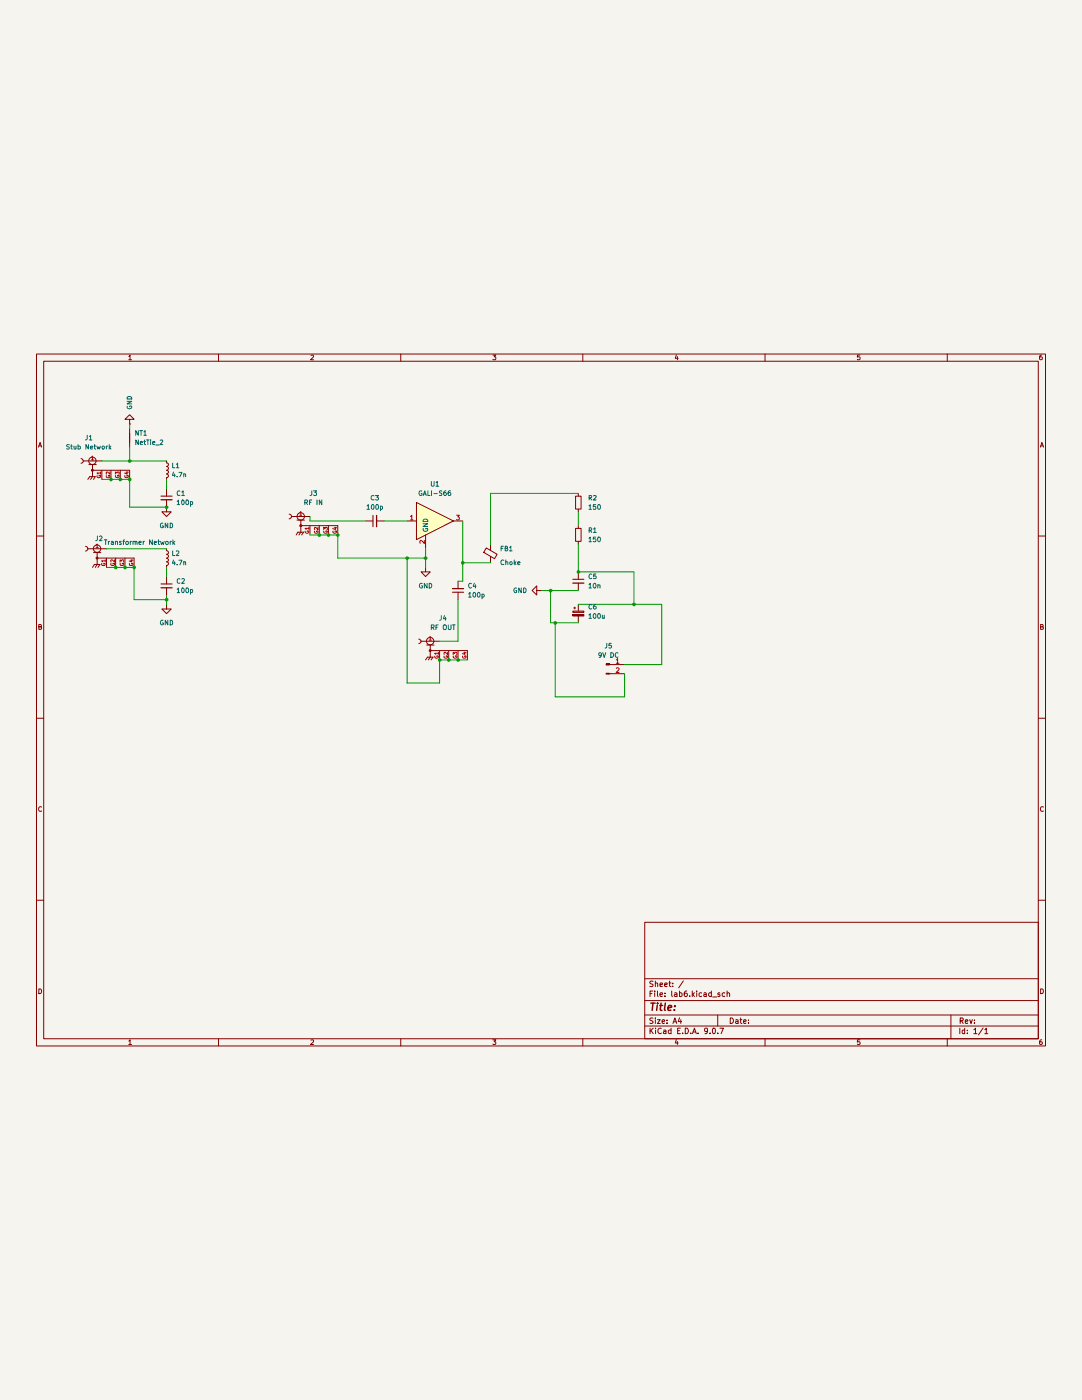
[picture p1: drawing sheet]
(kicad_sch
 (version 20250114)
 (generator "eeschema")
 (generator_version "9.0")
 (paper "A4")
 (lib_symbols
  (symbol "Connector:Conn_01x02_Pin"
   (pin_names
    (offset 1.016) (hide yes)) (exclude_from_sim no) (in_bom yes) (on_board yes)
   (property "Reference" "J" (at 0 2.54 0) (effects (font (size 1.27 1.27))))
   (property "Value" "Conn_01x02_Pin" (at 0 -5.08 0) (effects (font (size 1.27 1.27))))
   (property "Footprint" "" (at 0 0 0) (effects (font (size 1.27 1.27)) (hide yes)))
   (property "Datasheet" "~" (at 0 0 0) (effects (font (size 1.27 1.27)) (hide yes)))
   (property "Description" "Generic connector, single row, 01x02, script generated" (at 0 0 0) (effects (font (size 1.27 1.27)) (hide yes)))
   (property "ki_locked" "" (at 0 0 0) (effects (font (size 1.27 1.27))))
   (symbol "Conn_01x02_Pin_1_1"
    (rectangle (start 0.8636 0.127) (end 0 -0.127) (stroke (width 0.1524) (type default)) (fill (type outline)))
    (rectangle (start 0.8636 -2.413) (end 0 -2.667) (stroke (width 0.1524) (type default)) (fill (type outline)))
    (polyline (pts (xy 1.27 0) (xy 0.8636 0)) (stroke (width 0.1524) (type default)) (fill (type none)))
    (polyline (pts (xy 1.27 -2.54) (xy 0.8636 -2.54)) (stroke (width 0.1524) (type default)) (fill (type none)))
    (pin passive line (at 5.08 0 180) (length 3.81) (name "Pin_1" (effects (font (size 1.27 1.27)))) (number "1" (effects (font (size 1.27 1.27)))))
    (pin passive line (at 5.08 -2.54 180) (length 3.81) (name "Pin_2" (effects (font (size 1.27 1.27)))) (number "2" (effects (font (size 1.27 1.27))))))
   (embedded_fonts no))
  (symbol "Device:C_Polarized_Small"
   (pin_numbers (hide yes))
   (pin_names
    (offset 0.254) (hide yes)) (exclude_from_sim no) (in_bom yes) (on_board yes)
   (property "Reference" "C" (at 0.254 1.778 0) (effects (font (size 1.27 1.27)) (justify left)))
   (property "Value" "C_Polarized_Small" (at 0.254 -2.032 0) (effects (font (size 1.27 1.27)) (justify left)))
   (property "Footprint" "" (at 0 0 0) (effects (font (size 1.27 1.27)) (hide yes)))
   (property "Datasheet" "~" (at 0 0 0) (effects (font (size 1.27 1.27)) (hide yes)))
   (property "Description" "Polarized capacitor, small symbol" (at 0 0 0) (effects (font (size 1.27 1.27)) (hide yes)))
   (symbol "C_Polarized_Small_0_1"
    (rectangle (start -1.524 0.6858) (end 1.524 0.3048) (stroke (width 0) (type default)) (fill (type none)))
    (rectangle (start -1.524 -0.3048) (end 1.524 -0.6858) (stroke (width 0) (type default)) (fill (type outline)))
    (polyline (pts (xy -1.27 1.524) (xy -0.762 1.524)) (stroke (width 0) (type default)) (fill (type none)))
    (polyline (pts (xy -1.016 1.27) (xy -1.016 1.778)) (stroke (width 0) (type default)) (fill (type none))))
   (symbol "C_Polarized_Small_1_1"
    (pin passive line (at 0 2.54 270) (length 1.8542) (name "~" (effects (font (size 1.27 1.27)))) (number "1" (effects (font (size 1.27 1.27)))))
    (pin passive line (at 0 -2.54 90) (length 1.8542) (name "~" (effects (font (size 1.27 1.27)))) (number "2" (effects (font (size 1.27 1.27))))))
   (embedded_fonts no))
  (symbol "Device:C_Small"
   (pin_numbers (hide yes))
   (pin_names
    (offset 0.254) (hide yes)) (exclude_from_sim no) (in_bom yes) (on_board yes)
   (property "Reference" "C" (at 0.254 1.778 0) (effects (font (size 1.27 1.27)) (justify left)))
   (property "Value" "C_Small" (at 0.254 -2.032 0) (effects (font (size 1.27 1.27)) (justify left)))
   (property "Footprint" "" (at 0 0 0) (effects (font (size 1.27 1.27)) (hide yes)))
   (property "Datasheet" "~" (at 0 0 0) (effects (font (size 1.27 1.27)) (hide yes)))
   (property "Description" "Unpolarized capacitor, small symbol" (at 0 0 0) (effects (font (size 1.27 1.27)) (hide yes)))
   (symbol "C_Small_0_1"
    (polyline (pts (xy -1.524 0.508) (xy 1.524 0.508)) (stroke (width 0.3048) (type default)) (fill (type none)))
    (polyline (pts (xy -1.524 -0.508) (xy 1.524 -0.508)) (stroke (width 0.3302) (type default)) (fill (type none))))
   (symbol "C_Small_1_1"
    (pin passive line (at 0 2.54 270) (length 2.032) (name "~" (effects (font (size 1.27 1.27)))) (number "1" (effects (font (size 1.27 1.27)))))
    (pin passive line (at 0 -2.54 90) (length 2.032) (name "~" (effects (font (size 1.27 1.27)))) (number "2" (effects (font (size 1.27 1.27))))))
   (embedded_fonts no))
  (symbol "Device:FerriteBead_Small"
   (pin_numbers (hide yes))
   (pin_names
    (offset 0)) (exclude_from_sim no) (in_bom yes) (on_board yes)
   (property "Reference" "FB" (at 1.905 1.27 0) (effects (font (size 1.27 1.27)) (justify left)))
   (property "Value" "FerriteBead_Small" (at 1.905 -1.27 0) (effects (font (size 1.27 1.27)) (justify left)))
   (property "Footprint" "" (at -1.778 0 90) (effects (font (size 1.27 1.27)) (hide yes)))
   (property "Datasheet" "~" (at 0 0 0) (effects (font (size 1.27 1.27)) (hide yes)))
   (property "Description" "Ferrite bead, small symbol" (at 0 0 0) (effects (font (size 1.27 1.27)) (hide yes)))
   (symbol "FerriteBead_Small_0_1"
    (polyline (pts (xy -1.8288 0.2794) (xy -1.1176 1.4986) (xy 1.8288 -0.2032) (xy 1.1176 -1.4224) (xy -1.8288 0.2794)) (stroke (width 0) (type default)) (fill (type none)))
    (polyline (pts (xy 0 0.889) (xy 0 1.2954)) (stroke (width 0) (type default)) (fill (type none)))
    (polyline (pts (xy 0 -1.27) (xy 0 -0.7874)) (stroke (width 0) (type default)) (fill (type none))))
   (symbol "FerriteBead_Small_1_1"
    (pin passive line (at 0 2.54 270) (length 1.27) (name "~" (effects (font (size 1.27 1.27)))) (number "1" (effects (font (size 1.27 1.27)))))
    (pin passive line (at 0 -2.54 90) (length 1.27) (name "~" (effects (font (size 1.27 1.27)))) (number "2" (effects (font (size 1.27 1.27))))))
   (embedded_fonts no))
  (symbol "Device:L_Small"
   (pin_numbers (hide yes))
   (pin_names
    (offset 0.254) (hide yes)) (exclude_from_sim no) (in_bom yes) (on_board yes)
   (property "Reference" "L" (at 0.762 1.016 0) (effects (font (size 1.27 1.27)) (justify left)))
   (property "Value" "L_Small" (at 0.762 -1.016 0) (effects (font (size 1.27 1.27)) (justify left)))
   (property "Footprint" "" (at 0 0 0) (effects (font (size 1.27 1.27)) (hide yes)))
   (property "Datasheet" "~" (at 0 0 0) (effects (font (size 1.27 1.27)) (hide yes)))
   (property "Description" "Inductor, small symbol" (at 0 0 0) (effects (font (size 1.27 1.27)) (hide yes)))
   (symbol "L_Small_0_1"
    (arc (start 0 2.032) (mid 0.5058 1.524) (end 0 1.016) (stroke (width 0) (type default)) (fill (type none)))
    (arc (start 0 1.016) (mid 0.5058 0.508) (end 0 0) (stroke (width 0) (type default)) (fill (type none)))
    (arc (start 0 0) (mid 0.5058 -0.508) (end 0 -1.016) (stroke (width 0) (type default)) (fill (type none)))
    (arc (start 0 -1.016) (mid 0.5058 -1.524) (end 0 -2.032) (stroke (width 0) (type default)) (fill (type none))))
   (symbol "L_Small_1_1"
    (pin passive line (at 0 2.54 270) (length 0.508) (name "~" (effects (font (size 1.27 1.27)))) (number "1" (effects (font (size 1.27 1.27)))))
    (pin passive line (at 0 -2.54 90) (length 0.508) (name "~" (effects (font (size 1.27 1.27)))) (number "2" (effects (font (size 1.27 1.27))))))
   (embedded_fonts no))
  (symbol "Device:NetTie_2"
   (pin_numbers (hide yes))
   (pin_names
    (offset 0) (hide yes)) (exclude_from_sim no) (in_bom no) (on_board yes)
   (property "Reference" "NT" (at 0 1.27 0) (effects (font (size 1.27 1.27))))
   (property "Value" "NetTie_2" (at 0 -1.27 0) (effects (font (size 1.27 1.27))))
   (property "Footprint" "" (at 0 0 0) (effects (font (size 1.27 1.27)) (hide yes)))
   (property "Datasheet" "~" (at 0 0 0) (effects (font (size 1.27 1.27)) (hide yes)))
   (property "Description" "Net tie, 2 pins" (at 0 0 0) (effects (font (size 1.27 1.27)) (hide yes)))
   (symbol "NetTie_2_0_1"
    (polyline (pts (xy -1.27 0) (xy 1.27 0)) (stroke (width 0.254) (type default)) (fill (type none))))
   (symbol "NetTie_2_1_1"
    (pin passive line (at -2.54 0 0) (length 2.54) (name "1" (effects (font (size 1.27 1.27)))) (number "1" (effects (font (size 1.27 1.27)))))
    (pin passive line (at 2.54 0 180) (length 2.54) (name "2" (effects (font (size 1.27 1.27)))) (number "2" (effects (font (size 1.27 1.27))))))
   (embedded_fonts no))
  (symbol "Device:R_Small"
   (pin_numbers (hide yes))
   (pin_names
    (offset 0.254) (hide yes)) (exclude_from_sim no) (in_bom yes) (on_board yes)
   (property "Reference" "R" (at 0.762 0.508 0) (effects (font (size 1.27 1.27)) (justify left)))
   (property "Value" "R_Small" (at 0.762 -1.016 0) (effects (font (size 1.27 1.27)) (justify left)))
   (property "Footprint" "" (at 0 0 0) (effects (font (size 1.27 1.27)) (hide yes)))
   (property "Datasheet" "~" (at 0 0 0) (effects (font (size 1.27 1.27)) (hide yes)))
   (property "Description" "Resistor, small symbol" (at 0 0 0) (effects (font (size 1.27 1.27)) (hide yes)))
   (symbol "R_Small_0_1"
    (rectangle (start -0.762 1.778) (end 0.762 -1.778) (stroke (width 0.2032) (type default)) (fill (type none))))
   (symbol "R_Small_1_1"
    (pin passive line (at 0 2.54 270) (length 0.762) (name "~" (effects (font (size 1.27 1.27)))) (number "1" (effects (font (size 1.27 1.27)))))
    (pin passive line (at 0 -2.54 90) (length 0.762) (name "~" (effects (font (size 1.27 1.27)))) (number "2" (effects (font (size 1.27 1.27))))))
   (embedded_fonts no))
  (symbol "GND_1"
   (power)
   (pin_numbers (hide yes))
   (pin_names
    (offset 0) (hide yes)) (exclude_from_sim no) (in_bom yes) (on_board yes)
   (property "Reference" "#PWR" (at 0 -6.35 0) (effects (font (size 1.27 1.27)) (hide yes)))
   (property "Value" "GND" (at 0 -3.81 0) (effects (font (size 1.27 1.27))))
   (property "Footprint" "" (at 0 0 0) (effects (font (size 1.27 1.27)) (hide yes)))
   (property "Datasheet" "" (at 0 0 0) (effects (font (size 1.27 1.27)) (hide yes)))
   (property "Description" "Power symbol creates a global label with name \"GND\" , ground" (at 0 0 0) (effects (font (size 1.27 1.27)) (hide yes)))
   (symbol "GND_1_0_1"
    (polyline (pts (xy 0 0) (xy 0 -1.27) (xy 1.27 -1.27) (xy 0 -2.54) (xy -1.27 -1.27) (xy 0 -1.27)) (stroke (width 0) (type default)) (fill (type none))))
   (symbol "GND_1_1_1"
    (pin power_in line (at 0 0 270) (length 0) (name "~" (effects (font (size 1.27 1.27)))) (number "1" (effects (font (size 1.27 1.27))))))
   (embedded_fonts no))
  (symbol "RFPC-SMA28-F:RFPC-SMA28-F"
   (pin_names
    (offset 1.016)) (exclude_from_sim no) (in_bom yes) (on_board yes)
   (property "Reference" "J" (at -3.81 4.318 0) (effects (font (size 1.27 1.27)) (justify left bottom)))
   (property "Value" "RFPC-SMA28-F" (at -3.81 2.032 0) (effects (font (size 1.27 1.27)) (justify left bottom)))
   (property "Footprint" "RFPC-SMA28-F:GRADCONN_RFPC-SMA28-F" (at 0 0 0) (effects (font (size 1.27 1.27)) (justify bottom) (hide yes)))
   (property "Datasheet" "" (at 0 0 0) (effects (font (size 1.27 1.27)) (hide yes)))
   (property "Description" "" (at 0 0 0) (effects (font (size 1.27 1.27)) (hide yes)))
   (property "PARTREV" "1.0" (at 0 0 0) (effects (font (size 1.27 1.27)) (justify bottom) (hide yes)))
   (property "STANDARD" "Manufacturer Recommendations" (at 0 0 0) (effects (font (size 1.27 1.27)) (justify bottom) (hide yes)))
   (property "MAXIMUM_PACKAGE_HEIGHT" "9.8mm" (at 0 0 0) (effects (font (size 1.27 1.27)) (justify bottom) (hide yes)))
   (property "MANUFACTURER" "GradConn" (at 0 0 0) (effects (font (size 1.27 1.27)) (justify bottom) (hide yes)))
   (symbol "RFPC-SMA28-F_0_0"
    (arc (start -3.175 0.635) (mid -2.726 0.449) (end -2.54 0) (stroke (width 0.254) (type default)) (fill (type none)))
    (arc (start -2.54 0) (mid -2.726 -0.449) (end -3.175 -0.635) (stroke (width 0.254) (type default)) (fill (type none)))
    (polyline (pts (xy -1.016 -1.016) (xy 0 -1.016)) (stroke (width 0.254) (type default)) (fill (type none)))
    (polyline (pts (xy -0.762 -4.318) (xy -1.27 -5.08)) (stroke (width 0.254) (type default)) (fill (type none)))
    (circle (center 0 0) (radius 1.016) (stroke (width 0.254) (type default)) (fill (type none)))
    (polyline (pts (xy 0 -1.016) (xy 0 -2.54)) (stroke (width 0.254) (type default)) (fill (type none)))
    (polyline (pts (xy 0 -1.016) (xy 1.016 -1.016)) (stroke (width 0.254) (type default)) (fill (type none)))
    (polyline (pts (xy 0 -2.54) (xy 0 -4.318)) (stroke (width 0.254) (type default)) (fill (type none)))
    (polyline (pts (xy 0 -2.54) (xy 10.16 -2.54)) (stroke (width 0.1524) (type default)) (fill (type none)))
    (circle (center 0 -2.54) (radius 0.254) (stroke (width 0.254) (type default)) (fill (type none)))
    (polyline (pts (xy 0 -4.318) (xy -0.762 -4.318)) (stroke (width 0.254) (type default)) (fill (type none)))
    (polyline (pts (xy 0 -4.318) (xy -0.508 -5.08)) (stroke (width 0.254) (type default)) (fill (type none)))
    (polyline (pts (xy 0 -4.318) (xy 0.762 -4.318)) (stroke (width 0.254) (type default)) (fill (type none)))
    (polyline (pts (xy 0.762 -4.318) (xy 0.254 -5.08)) (stroke (width 0.254) (type default)) (fill (type none)))
    (pin passive line (at 2.54 0 180) (length 5.08) (name "~" (effects (font (size 1.016 1.016)))) (number "1" (effects (font (size 1.016 1.016)))))
    (pin power_in line (at 2.54 -5.08 90) (length 2.54) (name "~" (effects (font (size 1.016 1.016)))) (number "G1" (effects (font (size 1.016 1.016)))))
    (pin power_in line (at 5.08 -5.08 90) (length 2.54) (name "~" (effects (font (size 1.016 1.016)))) (number "G2" (effects (font (size 1.016 1.016)))))
    (pin power_in line (at 7.62 -5.08 90) (length 2.54) (name "~" (effects (font (size 1.016 1.016)))) (number "G3" (effects (font (size 1.016 1.016)))))
    (pin power_in line (at 10.16 -5.08 90) (length 2.54) (name "~" (effects (font (size 1.016 1.016)))) (number "G4" (effects (font (size 1.016 1.016))))))
   (embedded_fonts no))
  (symbol "RF_Amplifier:GALI-S66" (exclude_from_sim no) (in_bom yes) (on_board yes)
   (property "Reference" "U" (at -1.27 7.62 0) (effects (font (size 1.27 1.27))))
   (property "Value" "GALI-S66" (at 2.54 5.08 0) (effects (font (size 1.27 1.27))))
   (property "Footprint" "Package_TO_SOT_SMD:SOT-89-3" (at 1.27 10.16 0) (effects (font (size 1.27 1.27)) (hide yes)))
   (property "Datasheet" "https://www.minicircuits.com/pdfs/GALI-S66+.pdf" (at 0 0 0) (effects (font (size 1.27 1.27)) (hide yes)))
   (property "Description" "DC-3000MHz +18.2dB Low Noise Amplifier, SOT-89" (at 0 0 0) (effects (font (size 1.27 1.27)) (hide yes)))
   (symbol "GALI-S66_0_1"
    (polyline (pts (xy 5.08 0) (xy -5.08 5.08) (xy -5.08 -5.08) (xy 5.08 0)) (stroke (width 0.254) (type default)) (fill (type background))))
   (symbol "GALI-S66_1_1"
    (pin input line (at -7.62 0 0) (length 2.54) (name "~" (effects (font (size 1.27 1.27)))) (number "1" (effects (font (size 1.27 1.27)))))
    (pin power_in line (at -2.54 -7.62 90) (length 3.81) (name "GND" (effects (font (size 1.27 1.27)))) (number "2" (effects (font (size 1.27 1.27)))))
    (pin output line (at 7.62 0 180) (length 2.54) (name "~" (effects (font (size 1.27 1.27)))) (number "3" (effects (font (size 1.27 1.27))))))
   (embedded_fonts no))
  (symbol "power:GND"
   (power)
   (pin_names
    (offset 0)) (exclude_from_sim no) (in_bom yes) (on_board yes)
   (property "Reference" "#PWR" (at 0 -6.35 0) (effects (font (size 1.27 1.27)) (hide yes)))
   (property "Value" "GND" (at 0 -3.81 0) (effects (font (size 1.27 1.27))))
   (property "Footprint" "" (at 0 0 0) (effects (font (size 1.27 1.27)) (hide yes)))
   (property "Datasheet" "" (at 0 0 0) (effects (font (size 1.27 1.27)) (hide yes)))
   (property "Description" "Power symbol creates a global label with name \"GND\" , ground" (at 0 0 0) (effects (font (size 1.27 1.27)) (hide yes)))
   (symbol "GND_0_1"
    (polyline (pts (xy 0 0) (xy 0 -1.27) (xy 1.27 -1.27) (xy 0 -2.54) (xy -1.27 -1.27) (xy 0 -1.27)) (stroke (width 0) (type default)) (fill (type none))))
   (symbol "GND_1_1"
    (pin power_in line (at 0 0 270) (length 0) (hide yes) (name "GND" (effects (font (size 1.27 1.27)))) (number "1" (effects (font (size 1.27 1.27))))))
   (embedded_fonts no)))
 (junction
  (at 33.02 44.45)
  (diameter 0)
  (color 0 0 0 0))
 (junction
  (at 45.72 52.07)
  (diameter 0)
  (color 0 0 0 0))
 (junction
  (at 34.29 68.58)
  (diameter 0)
  (color 0 0 0 0))
 (junction
  (at 120.65 93.98)
  (diameter 0)
  (color 0 0 0 0))
 (junction
  (at 30.48 44.45)
  (diameter 0)
  (color 0 0 0 0))
 (junction
  (at 152.4 83.82)
  (diameter 0)
  (color 0 0 0 0))
 (junction
  (at 35.56 39.37)
  (diameter 0)
  (color 0 0 0 0))
 (junction
  (at 111.76 66.04)
  (diameter 0)
  (color 0 0 0 0))
 (junction
  (at 127 67.31)
  (diameter 0)
  (color 0 0 0 0))
 (junction
  (at 151.13 74.93)
  (diameter 0)
  (color 0 0 0 0))
 (junction
  (at 45.72 77.47)
  (diameter 0)
  (color 0 0 0 0))
 (junction
  (at 36.83 68.58)
  (diameter 0)
  (color 0 0 0 0))
 (junction
  (at 125.73 93.98)
  (diameter 0)
  (color 0 0 0 0))
 (junction
  (at 31.75 68.58)
  (diameter 0)
  (color 0 0 0 0))
 (junction
  (at 173.99 78.74)
  (diameter 0)
  (color 0 0 0 0))
 (junction
  (at 90.17 59.69)
  (diameter 0)
  (color 0 0 0 0))
 (junction
  (at 92.71 59.69)
  (diameter 0)
  (color 0 0 0 0))
 (junction
  (at 116.84 66.04)
  (diameter 0)
  (color 0 0 0 0))
 (junction
  (at 35.56 44.45)
  (diameter 0)
  (color 0 0 0 0))
 (junction
  (at 158.75 69.85)
  (diameter 0)
  (color 0 0 0 0))
 (junction
  (at 123.19 93.98)
  (diameter 0)
  (color 0 0 0 0))
 (junction
  (at 87.63 59.69)
  (diameter 0)
  (color 0 0 0 0))
 (wire
  (pts (xy 30.48 44.45) (xy 33.02 44.45))
  (stroke (width 0) (type default)))
 (wire
  (pts (xy 116.84 66.04) (xy 116.84 68.58))
  (stroke (width 0) (type default)))
 (wire
  (pts (xy 173.99 69.85) (xy 173.99 78.74))
  (stroke (width 0) (type default)))
 (wire
  (pts (xy 123.19 93.98) (xy 125.73 93.98))
  (stroke (width 0) (type default)))
 (wire
  (pts (xy 120.65 93.98) (xy 123.19 93.98))
  (stroke (width 0) (type default)))
 (wire
  (pts (xy 35.56 52.07) (xy 45.72 52.07))
  (stroke (width 0) (type default)))
 (wire
  (pts (xy 158.75 74.93) (xy 151.13 74.93))
  (stroke (width 0) (type default)))
 (wire
  (pts (xy 151.13 74.93) (xy 148.59 74.93))
  (stroke (width 0) (type default)))
 (wire
  (pts (xy 111.76 66.04) (xy 111.76 100.33))
  (stroke (width 0) (type default)))
 (wire
  (pts (xy 87.63 59.69) (xy 90.17 59.69))
  (stroke (width 0) (type default)))
 (wire
  (pts (xy 158.75 53.34) (xy 158.75 57.15))
  (stroke (width 0) (type default)))
 (wire
  (pts (xy 171.45 95.25) (xy 181.61 95.25))
  (stroke (width 0) (type default)))
 (wire
  (pts (xy 45.72 76.2) (xy 45.72 77.47))
  (stroke (width 0) (type default)))
 (wire
  (pts (xy 181.61 95.25) (xy 181.61 78.74))
  (stroke (width 0) (type default)))
 (wire
  (pts (xy 171.45 104.14) (xy 152.4 104.14))
  (stroke (width 0) (type default)))
 (wire
  (pts (xy 120.65 100.33) (xy 120.65 93.98))
  (stroke (width 0) (type default)))
 (wire
  (pts (xy 90.17 59.69) (xy 92.71 59.69))
  (stroke (width 0) (type default)))
 (wire
  (pts (xy 158.75 69.85) (xy 173.99 69.85))
  (stroke (width 0) (type default)))
 (wire
  (pts (xy 151.13 83.82) (xy 151.13 74.93))
  (stroke (width 0) (type default)))
 (wire
  (pts (xy 92.71 66.04) (xy 111.76 66.04))
  (stroke (width 0) (type default)))
 (wire
  (pts (xy 36.83 77.47) (xy 45.72 77.47))
  (stroke (width 0) (type default)))
 (wire
  (pts (xy 29.21 68.58) (xy 31.75 68.58))
  (stroke (width 0) (type default)))
 (wire
  (pts (xy 85.09 55.88) (xy 85.09 54.61))
  (stroke (width 0) (type default)))
 (wire
  (pts (xy 127 67.31) (xy 127 72.39))
  (stroke (width 0) (type default)))
 (wire
  (pts (xy 100.33 55.88) (xy 85.09 55.88))
  (stroke (width 0) (type default)))
 (wire
  (pts (xy 27.94 44.45) (xy 30.48 44.45))
  (stroke (width 0) (type default)))
 (wire
  (pts (xy 158.75 83.82) (xy 152.4 83.82))
  (stroke (width 0) (type default)))
 (wire
  (pts (xy 34.29 68.58) (xy 36.83 68.58))
  (stroke (width 0) (type default)))
 (wire
  (pts (xy 92.71 59.69) (xy 92.71 66.04))
  (stroke (width 0) (type default)))
 (wire
  (pts (xy 127 55.88) (xy 127 67.31))
  (stroke (width 0) (type default)))
 (wire
  (pts (xy 171.45 97.79) (xy 171.45 104.14))
  (stroke (width 0) (type default)))
 (wire
  (pts (xy 111.76 66.04) (xy 116.84 66.04))
  (stroke (width 0) (type default)))
 (wire
  (pts (xy 45.72 68.58) (xy 45.72 71.12))
  (stroke (width 0) (type default)))
 (wire
  (pts (xy 125.73 93.98) (xy 128.27 93.98))
  (stroke (width 0) (type default)))
 (wire
  (pts (xy 35.56 29.21) (xy 35.56 30.48))
  (stroke (width 0) (type default)))
 (wire
  (pts (xy 116.84 63.5) (xy 116.84 66.04))
  (stroke (width 0) (type default)))
 (wire
  (pts (xy 134.62 62.23) (xy 134.62 48.26))
  (stroke (width 0) (type default)))
 (wire
  (pts (xy 35.56 35.56) (xy 35.56 39.37))
  (stroke (width 0) (type default)))
 (wire
  (pts (xy 45.72 44.45) (xy 45.72 46.99))
  (stroke (width 0) (type default)))
 (wire
  (pts (xy 173.99 78.74) (xy 158.75 78.74))
  (stroke (width 0) (type default)))
 (wire
  (pts (xy 33.02 44.45) (xy 35.56 44.45))
  (stroke (width 0) (type default)))
 (wire
  (pts (xy 45.72 77.47) (xy 45.72 78.74))
  (stroke (width 0) (type default)))
 (wire
  (pts (xy 35.56 39.37) (xy 45.72 39.37))
  (stroke (width 0) (type default)))
 (wire
  (pts (xy 152.4 83.82) (xy 151.13 83.82))
  (stroke (width 0) (type default)))
 (wire
  (pts (xy 111.76 100.33) (xy 120.65 100.33))
  (stroke (width 0) (type default)))
 (wire
  (pts (xy 29.21 63.5) (xy 45.72 63.5))
  (stroke (width 0) (type default)))
 (wire
  (pts (xy 125.73 77.47) (xy 125.73 88.9))
  (stroke (width 0) (type default)))
 (wire
  (pts (xy 85.09 59.69) (xy 87.63 59.69))
  (stroke (width 0) (type default)))
 (wire
  (pts (xy 134.62 48.26) (xy 158.75 48.26))
  (stroke (width 0) (type default)))
 (wire
  (pts (xy 36.83 68.58) (xy 36.83 77.47))
  (stroke (width 0) (type default)))
 (wire
  (pts (xy 127 67.31) (xy 134.62 67.31))
  (stroke (width 0) (type default)))
 (wire
  (pts (xy 181.61 78.74) (xy 173.99 78.74))
  (stroke (width 0) (type default)))
 (wire
  (pts (xy 125.73 88.9) (xy 120.65 88.9))
  (stroke (width 0) (type default)))
 (wire
  (pts (xy 105.41 55.88) (xy 111.76 55.88))
  (stroke (width 0) (type default)))
 (wire
  (pts (xy 31.75 68.58) (xy 34.29 68.58))
  (stroke (width 0) (type default)))
 (wire
  (pts (xy 158.75 62.23) (xy 158.75 69.85))
  (stroke (width 0) (type default)))
 (wire
  (pts (xy 152.4 104.14) (xy 152.4 83.82))
  (stroke (width 0) (type default)))
 (wire
  (pts (xy 127 72.39) (xy 125.73 72.39))
  (stroke (width 0) (type default)))
 (wire
  (pts (xy 27.94 39.37) (xy 35.56 39.37))
  (stroke (width 0) (type default)))
 (wire
  (pts (xy 35.56 44.45) (xy 35.56 52.07))
  (stroke (width 0) (type default)))
 (symbol
  (lib_id "Device:NetTie_2")
  (at 35.56 33.02 270)
  (unit 1)
  (exclude_from_sim no)
  (in_bom no)
  (on_board yes)
  (dnp no)
  (fields_autoplaced yes)
  (property "Reference" "NT1" (at 36.83 31.7499 90) (effects (font (size 1.27 1.27)) (justify left)))
  (property "Value" "NetTie_2" (at 36.83 34.2899 90) (effects (font (size 1.27 1.27)) (justify left)))
  (property "Footprint" "NetTie:NetTie-2_SMD_Pad0.5mm" (at 35.56 33.02 0) (effects (font (size 1.27 1.27)) (hide yes)))
  (property "Datasheet" "~" (at 35.56 33.02 0) (effects (font (size 1.27 1.27)) (hide yes)))
  (property "Description" "Net tie, 2 pins" (at 35.56 33.02 0) (effects (font (size 1.27 1.27)) (hide yes)))
  (pin "1")
  (pin "2"))
 (symbol
  (lib_id "RFPC-SMA28-F:RFPC-SMA28-F")
  (at 25.4 39.37 0)
  (unit 1)
  (exclude_from_sim no)
  (in_bom yes)
  (on_board yes)
  (dnp no)
  (property "Reference" "J1" (at 24.384 33.02 0) (effects (font (size 1.27 1.27))))
  (property "Value" "Stub Network" (at 24.384 35.56 0) (effects (font (size 1.27 1.27))))
  (property "Footprint" "footprints:RFPC-SMA28-F" (at 25.4 39.37 0) (effects (font (size 1.27 1.27)) (justify bottom) (hide yes)))
  (property "Datasheet" "" (at 25.4 39.37 0) (effects (font (size 1.27 1.27)) (hide yes)))
  (property "Description" "" (at 25.4 39.37 0) (effects (font (size 1.27 1.27))))
  (property "PARTREV" "1.0" (at 25.4 39.37 0) (effects (font (size 1.27 1.27)) (justify bottom) (hide yes)))
  (property "STANDARD" "Manufacturer Recommendations" (at 25.4 39.37 0) (effects (font (size 1.27 1.27)) (justify bottom) (hide yes)))
  (property "MAXIMUM_PACKAGE_HEIGHT" "9.8mm" (at 25.4 39.37 0) (effects (font (size 1.27 1.27)) (justify bottom) (hide yes)))
  (property "MANUFACTURER" "GradConn" (at 25.4 39.37 0) (effects (font (size 1.27 1.27)) (justify bottom) (hide yes)))
  (pin "1")
  (pin "G1")
  (pin "G2")
  (pin "G3")
  (pin "G4"))
 (symbol
  (lib_name "GND_1")
  (lib_id "power:GND")
  (at 35.56 29.21 180)
  (unit 1)
  (exclude_from_sim no)
  (in_bom yes)
  (on_board yes)
  (dnp no)
  (fields_autoplaced yes)
  (property "Reference" "#PWR05" (at 35.56 22.86 0) (effects (font (size 1.27 1.27)) (hide yes)))
  (property "Value" "GND" (at 35.5601 25.4 90) (effects (font (size 1.27 1.27)) (justify right)))
  (property "Footprint" "" (at 35.56 29.21 0) (effects (font (size 1.27 1.27)) (hide yes)))
  (property "Datasheet" "" (at 35.56 29.21 0) (effects (font (size 1.27 1.27)) (hide yes)))
  (property "Description" "Power symbol creates a global label with name \"GND\" , ground" (at 35.56 29.21 0) (effects (font (size 1.27 1.27)) (hide yes)))
  (pin "1"))
 (symbol
  (lib_id "Device:L_Small")
  (at 45.72 41.91 0)
  (unit 1)
  (exclude_from_sim no)
  (in_bom yes)
  (on_board yes)
  (dnp no)
  (fields_autoplaced yes)
  (property "Reference" "L1" (at 46.99 40.64 0) (effects (font (size 1.27 1.27)) (justify left)))
  (property "Value" "4.7n" (at 46.99 43.18 0) (effects (font (size 1.27 1.27)) (justify left)))
  (property "Footprint" "Inductor_SMD:L_1008_2520Metric" (at 45.72 41.91 0) (effects (font (size 1.27 1.27)) (hide yes)))
  (property "Datasheet" "~" (at 45.72 41.91 0) (effects (font (size 1.27 1.27)) (hide yes)))
  (property "Description" "" (at 45.72 41.91 0) (effects (font (size 1.27 1.27))))
  (pin "1")
  (pin "2"))
 (symbol
  (lib_id "Device:C_Small")
  (at 125.73 74.93 180)
  (unit 1)
  (exclude_from_sim no)
  (in_bom yes)
  (on_board yes)
  (dnp no)
  (fields_autoplaced yes)
  (property "Reference" "C4" (at 128.27 73.6536 0) (effects (font (size 1.27 1.27)) (justify right)))
  (property "Value" "100p" (at 128.27 76.1936 0) (effects (font (size 1.27 1.27)) (justify right)))
  (property "Footprint" "Capacitor_SMD:C_0805_2012Metric" (at 125.73 74.93 0) (effects (font (size 1.27 1.27)) (hide yes)))
  (property "Datasheet" "~" (at 125.73 74.93 0) (effects (font (size 1.27 1.27)) (hide yes)))
  (property "Description" "" (at 125.73 74.93 0) (effects (font (size 1.27 1.27))))
  (pin "1")
  (pin "2"))
 (symbol
  (lib_id "Device:C_Small")
  (at 102.87 55.88 90)
  (unit 1)
  (exclude_from_sim no)
  (in_bom yes)
  (on_board yes)
  (dnp no)
  (fields_autoplaced yes)
  (property "Reference" "C3" (at 102.8763 49.53 90) (effects (font (size 1.27 1.27))))
  (property "Value" "100p" (at 102.8763 52.07 90) (effects (font (size 1.27 1.27))))
  (property "Footprint" "Capacitor_SMD:C_0805_2012Metric" (at 102.87 55.88 0) (effects (font (size 1.27 1.27)) (hide yes)))
  (property "Datasheet" "~" (at 102.87 55.88 0) (effects (font (size 1.27 1.27)) (hide yes)))
  (property "Description" "" (at 102.87 55.88 0) (effects (font (size 1.27 1.27))))
  (pin "1")
  (pin "2"))
 (symbol
  (lib_id "Device:R_Small")
  (at 158.75 59.69 0)
  (unit 1)
  (exclude_from_sim no)
  (in_bom yes)
  (on_board yes)
  (dnp no)
  (fields_autoplaced yes)
  (property "Reference" "R1" (at 161.29 58.42 0) (effects (font (size 1.27 1.27)) (justify left)))
  (property "Value" "150" (at 161.29 60.96 0) (effects (font (size 1.27 1.27)) (justify left)))
  (property "Footprint" "Resistor_SMD:R_MiniMELF_MMA-0204" (at 158.75 59.69 0) (effects (font (size 1.27 1.27)) (hide yes)))
  (property "Datasheet" "~" (at 158.75 59.69 0) (effects (font (size 1.27 1.27)) (hide yes)))
  (property "Description" "" (at 158.75 59.69 0) (effects (font (size 1.27 1.27))))
  (pin "1")
  (pin "2"))
 (symbol
  (lib_id "RFPC-SMA28-F:RFPC-SMA28-F")
  (at 82.55 54.61 0)
  (unit 1)
  (exclude_from_sim no)
  (in_bom yes)
  (on_board yes)
  (dnp no)
  (fields_autoplaced yes)
  (property "Reference" "J3" (at 86.0171 48.26 0) (effects (font (size 1.27 1.27))))
  (property "Value" "RF IN" (at 86.0171 50.8 0) (effects (font (size 1.27 1.27))))
  (property "Footprint" "footprints:RFPC-SMA28-F" (at 82.55 54.61 0) (effects (font (size 1.27 1.27)) (justify bottom) (hide yes)))
  (property "Datasheet" "" (at 82.55 54.61 0) (effects (font (size 1.27 1.27)) (hide yes)))
  (property "Description" "" (at 82.55 54.61 0) (effects (font (size 1.27 1.27))))
  (property "PARTREV" "1.0" (at 82.55 54.61 0) (effects (font (size 1.27 1.27)) (justify bottom) (hide yes)))
  (property "STANDARD" "Manufacturer Recommendations" (at 82.55 54.61 0) (effects (font (size 1.27 1.27)) (justify bottom) (hide yes)))
  (property "MAXIMUM_PACKAGE_HEIGHT" "9.8mm" (at 82.55 54.61 0) (effects (font (size 1.27 1.27)) (justify bottom) (hide yes)))
  (property "MANUFACTURER" "GradConn" (at 82.55 54.61 0) (effects (font (size 1.27 1.27)) (justify bottom) (hide yes)))
  (pin "1")
  (pin "G1")
  (pin "G2")
  (pin "G3")
  (pin "G4"))
 (symbol
  (lib_id "RF_Amplifier:GALI-S66")
  (at 119.38 55.88 0)
  (unit 1)
  (exclude_from_sim no)
  (in_bom yes)
  (on_board yes)
  (dnp no)
  (fields_autoplaced yes)
  (property "Reference" "U1" (at 119.38 45.72 0) (effects (font (size 1.27 1.27))))
  (property "Value" "GALI-S66" (at 119.38 48.26 0) (effects (font (size 1.27 1.27))))
  (property "Footprint" "footprints:GALI-S66" (at 120.65 45.72 0) (effects (font (size 1.27 1.27)) (hide yes)))
  (property "Datasheet" "https://www.minicircuits.com/pdfs/GALI-S66+.pdf" (at 119.38 55.88 0) (effects (font (size 1.27 1.27)) (hide yes)))
  (property "Description" "" (at 119.38 55.88 0) (effects (font (size 1.27 1.27))))
  (pin "1")
  (pin "2")
  (pin "3"))
 (symbol
  (lib_id "power:GND")
  (at 116.84 68.58 0)
  (unit 1)
  (exclude_from_sim no)
  (in_bom yes)
  (on_board yes)
  (dnp no)
  (fields_autoplaced yes)
  (property "Reference" "#PWR03" (at 116.84 74.93 0) (effects (font (size 1.27 1.27)) (hide yes)))
  (property "Value" "GND" (at 116.84 73.66 0) (effects (font (size 1.27 1.27))))
  (property "Footprint" "" (at 116.84 68.58 0) (effects (font (size 1.27 1.27)) (hide yes)))
  (property "Datasheet" "" (at 116.84 68.58 0) (effects (font (size 1.27 1.27)) (hide yes)))
  (property "Description" "" (at 116.84 68.58 0) (effects (font (size 1.27 1.27))))
  (pin "1"))
 (symbol
  (lib_id "Device:C_Polarized_Small")
  (at 158.75 81.28 0)
  (unit 1)
  (exclude_from_sim no)
  (in_bom yes)
  (on_board yes)
  (dnp no)
  (fields_autoplaced yes)
  (property "Reference" "C6" (at 161.29 79.4639 0) (effects (font (size 1.27 1.27)) (justify left)))
  (property "Value" "100u" (at 161.29 82.0039 0) (effects (font (size 1.27 1.27)) (justify left)))
  (property "Footprint" "Capacitor_SMD:CP_Elec_6.3x5.4_Nichicon" (at 158.75 81.28 0) (effects (font (size 1.27 1.27)) (hide yes)))
  (property "Datasheet" "~" (at 158.75 81.28 0) (effects (font (size 1.27 1.27)) (hide yes)))
  (property "Description" "" (at 158.75 81.28 0) (effects (font (size 1.27 1.27))))
  (pin "1")
  (pin "2"))
 (symbol
  (lib_id "RFPC-SMA28-F:RFPC-SMA28-F")
  (at 26.67 63.5 0)
  (unit 1)
  (exclude_from_sim no)
  (in_bom yes)
  (on_board yes)
  (dnp no)
  (property "Reference" "J2" (at 27.178 60.706 0) (effects (font (size 1.27 1.27))))
  (property "Value" "Transformer Network" (at 38.354 61.722 0) (effects (font (size 1.27 1.27))))
  (property "Footprint" "footprints:RFPC-SMA28-F" (at 26.67 63.5 0) (effects (font (size 1.27 1.27)) (justify bottom) (hide yes)))
  (property "Datasheet" "" (at 26.67 63.5 0) (effects (font (size 1.27 1.27)) (hide yes)))
  (property "Description" "" (at 26.67 63.5 0) (effects (font (size 1.27 1.27))))
  (property "PARTREV" "1.0" (at 26.67 63.5 0) (effects (font (size 1.27 1.27)) (justify bottom) (hide yes)))
  (property "STANDARD" "Manufacturer Recommendations" (at 26.67 63.5 0) (effects (font (size 1.27 1.27)) (justify bottom) (hide yes)))
  (property "MAXIMUM_PACKAGE_HEIGHT" "9.8mm" (at 26.67 63.5 0) (effects (font (size 1.27 1.27)) (justify bottom) (hide yes)))
  (property "MANUFACTURER" "GradConn" (at 26.67 63.5 0) (effects (font (size 1.27 1.27)) (justify bottom) (hide yes)))
  (pin "1")
  (pin "G1")
  (pin "G2")
  (pin "G3")
  (pin "G4"))
 (symbol
  (lib_id "Device:C_Small")
  (at 45.72 73.66 0)
  (unit 1)
  (exclude_from_sim no)
  (in_bom yes)
  (on_board yes)
  (dnp no)
  (fields_autoplaced yes)
  (property "Reference" "C2" (at 48.26 72.3963 0) (effects (font (size 1.27 1.27)) (justify left)))
  (property "Value" "100p" (at 48.26 74.9363 0) (effects (font (size 1.27 1.27)) (justify left)))
  (property "Footprint" "Capacitor_SMD:C_1206_3216Metric" (at 45.72 73.66 0) (effects (font (size 1.27 1.27)) (hide yes)))
  (property "Datasheet" "~" (at 45.72 73.66 0) (effects (font (size 1.27 1.27)) (hide yes)))
  (property "Description" "" (at 45.72 73.66 0) (effects (font (size 1.27 1.27))))
  (pin "1")
  (pin "2"))
 (symbol
  (lib_id "power:GND")
  (at 148.59 74.93 270)
  (unit 1)
  (exclude_from_sim no)
  (in_bom yes)
  (on_board yes)
  (dnp no)
  (fields_autoplaced yes)
  (property "Reference" "#PWR04" (at 142.24 74.93 0) (effects (font (size 1.27 1.27)) (hide yes)))
  (property "Value" "GND" (at 144.78 74.93 90) (effects (font (size 1.27 1.27)) (justify right)))
  (property "Footprint" "" (at 148.59 74.93 0) (effects (font (size 1.27 1.27)) (hide yes)))
  (property "Datasheet" "" (at 148.59 74.93 0) (effects (font (size 1.27 1.27)) (hide yes)))
  (property "Description" "" (at 148.59 74.93 0) (effects (font (size 1.27 1.27))))
  (pin "1"))
 (symbol
  (lib_id "power:GND")
  (at 45.72 78.74 0)
  (unit 1)
  (exclude_from_sim no)
  (in_bom yes)
  (on_board yes)
  (dnp no)
  (fields_autoplaced yes)
  (property "Reference" "#PWR02" (at 45.72 85.09 0) (effects (font (size 1.27 1.27)) (hide yes)))
  (property "Value" "GND" (at 45.72 83.82 0) (effects (font (size 1.27 1.27))))
  (property "Footprint" "" (at 45.72 78.74 0) (effects (font (size 1.27 1.27)) (hide yes)))
  (property "Datasheet" "" (at 45.72 78.74 0) (effects (font (size 1.27 1.27)) (hide yes)))
  (property "Description" "" (at 45.72 78.74 0) (effects (font (size 1.27 1.27))))
  (pin "1"))
 (symbol
  (lib_id "Device:L_Small")
  (at 45.72 66.04 0)
  (unit 1)
  (exclude_from_sim no)
  (in_bom yes)
  (on_board yes)
  (dnp no)
  (fields_autoplaced yes)
  (property "Reference" "L2" (at 46.99 64.77 0) (effects (font (size 1.27 1.27)) (justify left)))
  (property "Value" "4.7n" (at 46.99 67.31 0) (effects (font (size 1.27 1.27)) (justify left)))
  (property "Footprint" "Inductor_SMD:L_1008_2520Metric" (at 45.72 66.04 0) (effects (font (size 1.27 1.27)) (hide yes)))
  (property "Datasheet" "~" (at 45.72 66.04 0) (effects (font (size 1.27 1.27)) (hide yes)))
  (property "Description" "" (at 45.72 66.04 0) (effects (font (size 1.27 1.27))))
  (pin "1")
  (pin "2"))
 (symbol
  (lib_id "Device:C_Small")
  (at 158.75 72.39 0)
  (unit 1)
  (exclude_from_sim no)
  (in_bom yes)
  (on_board yes)
  (dnp no)
  (fields_autoplaced yes)
  (property "Reference" "C5" (at 161.29 71.1263 0) (effects (font (size 1.27 1.27)) (justify left)))
  (property "Value" "10n" (at 161.29 73.6663 0) (effects (font (size 1.27 1.27)) (justify left)))
  (property "Footprint" "Capacitor_SMD:C_0805_2012Metric" (at 158.75 72.39 0) (effects (font (size 1.27 1.27)) (hide yes)))
  (property "Datasheet" "~" (at 158.75 72.39 0) (effects (font (size 1.27 1.27)) (hide yes)))
  (property "Description" "" (at 158.75 72.39 0) (effects (font (size 1.27 1.27))))
  (pin "1")
  (pin "2"))
 (symbol
  (lib_id "RFPC-SMA28-F:RFPC-SMA28-F")
  (at 118.11 88.9 0)
  (unit 1)
  (exclude_from_sim no)
  (in_bom yes)
  (on_board yes)
  (dnp no)
  (fields_autoplaced yes)
  (property "Reference" "J4" (at 121.5771 82.55 0) (effects (font (size 1.27 1.27))))
  (property "Value" "RF OUT" (at 121.5771 85.09 0) (effects (font (size 1.27 1.27))))
  (property "Footprint" "footprints:RFPC-SMA28-F" (at 118.11 88.9 0) (effects (font (size 1.27 1.27)) (justify bottom) (hide yes)))
  (property "Datasheet" "" (at 118.11 88.9 0) (effects (font (size 1.27 1.27)) (hide yes)))
  (property "Description" "" (at 118.11 88.9 0) (effects (font (size 1.27 1.27))))
  (property "PARTREV" "1.0" (at 118.11 88.9 0) (effects (font (size 1.27 1.27)) (justify bottom) (hide yes)))
  (property "STANDARD" "Manufacturer Recommendations" (at 118.11 88.9 0) (effects (font (size 1.27 1.27)) (justify bottom) (hide yes)))
  (property "MAXIMUM_PACKAGE_HEIGHT" "9.8mm" (at 118.11 88.9 0) (effects (font (size 1.27 1.27)) (justify bottom) (hide yes)))
  (property "MANUFACTURER" "GradConn" (at 118.11 88.9 0) (effects (font (size 1.27 1.27)) (justify bottom) (hide yes)))
  (pin "1")
  (pin "G1")
  (pin "G2")
  (pin "G3")
  (pin "G4"))
 (symbol
  (lib_id "Device:FerriteBead_Small")
  (at 134.62 64.77 0)
  (unit 1)
  (exclude_from_sim no)
  (in_bom yes)
  (on_board yes)
  (dnp no)
  (property "Reference" "FB1" (at 137.16 63.4619 0) (effects (font (size 1.27 1.27)) (justify left)))
  (property "Value" "Choke" (at 137.16 67.2719 0) (effects (font (size 1.27 1.27)) (justify left)))
  (property "Footprint" "Inductor_SMD:L_0805_2012Metric" (at 132.842 64.77 90) (effects (font (size 1.27 1.27)) (hide yes)))
  (property "Datasheet" "~" (at 134.62 64.77 0) (effects (font (size 1.27 1.27)) (hide yes)))
  (property "Description" "" (at 134.62 64.77 0) (effects (font (size 1.27 1.27))))
  (pin "1")
  (pin "2"))
 (symbol
  (lib_id "Device:R_Small")
  (at 158.75 50.8 0)
  (unit 1)
  (exclude_from_sim no)
  (in_bom yes)
  (on_board yes)
  (dnp no)
  (fields_autoplaced yes)
  (property "Reference" "R2" (at 161.29 49.53 0) (effects (font (size 1.27 1.27)) (justify left)))
  (property "Value" "150" (at 161.29 52.07 0) (effects (font (size 1.27 1.27)) (justify left)))
  (property "Footprint" "Resistor_SMD:R_MiniMELF_MMA-0204" (at 158.75 50.8 0) (effects (font (size 1.27 1.27)) (hide yes)))
  (property "Datasheet" "~" (at 158.75 50.8 0) (effects (font (size 1.27 1.27)) (hide yes)))
  (property "Description" "" (at 158.75 50.8 0) (effects (font (size 1.27 1.27))))
  (pin "1")
  (pin "2"))
 (symbol
  (lib_id "Connector:Conn_01x02_Pin")
  (at 166.37 95.25 0)
  (unit 1)
  (exclude_from_sim no)
  (in_bom yes)
  (on_board yes)
  (dnp no)
  (fields_autoplaced yes)
  (property "Reference" "J5" (at 167.005 90.17 0) (effects (font (size 1.27 1.27))))
  (property "Value" "9V DC" (at 167.005 92.71 0) (effects (font (size 1.27 1.27))))
  (property "Footprint" "Connector_PinHeader_2.54mm:PinHeader_1x02_P2.54mm_Vertical" (at 166.37 95.25 0) (effects (font (size 1.27 1.27)) (hide yes)))
  (property "Datasheet" "~" (at 166.37 95.25 0) (effects (font (size 1.27 1.27)) (hide yes)))
  (property "Description" "" (at 166.37 95.25 0) (effects (font (size 1.27 1.27))))
  (pin "1")
  (pin "2"))
 (symbol
  (lib_id "power:GND")
  (at 45.72 52.07 0)
  (unit 1)
  (exclude_from_sim no)
  (in_bom yes)
  (on_board yes)
  (dnp no)
  (fields_autoplaced yes)
  (property "Reference" "#PWR01" (at 45.72 58.42 0) (effects (font (size 1.27 1.27)) (hide yes)))
  (property "Value" "GND" (at 45.72 57.15 0) (effects (font (size 1.27 1.27))))
  (property "Footprint" "" (at 45.72 52.07 0) (effects (font (size 1.27 1.27)) (hide yes)))
  (property "Datasheet" "" (at 45.72 52.07 0) (effects (font (size 1.27 1.27)) (hide yes)))
  (property "Description" "" (at 45.72 52.07 0) (effects (font (size 1.27 1.27))))
  (pin "1"))
 (symbol
  (lib_id "Device:C_Small")
  (at 45.72 49.53 0)
  (unit 1)
  (exclude_from_sim no)
  (in_bom yes)
  (on_board yes)
  (dnp no)
  (fields_autoplaced yes)
  (property "Reference" "C1" (at 48.26 48.2663 0) (effects (font (size 1.27 1.27)) (justify left)))
  (property "Value" "100p" (at 48.26 50.8063 0) (effects (font (size 1.27 1.27)) (justify left)))
  (property "Footprint" "Capacitor_SMD:C_1206_3216Metric" (at 45.72 49.53 0) (effects (font (size 1.27 1.27)) (hide yes)))
  (property "Datasheet" "~" (at 45.72 49.53 0) (effects (font (size 1.27 1.27)) (hide yes)))
  (property "Description" "" (at 45.72 49.53 0) (effects (font (size 1.27 1.27))))
  (pin "1")
  (pin "2"))
 (sheet_instances
  (path ""
   (page "1")))
 (embedded_fonts no))
